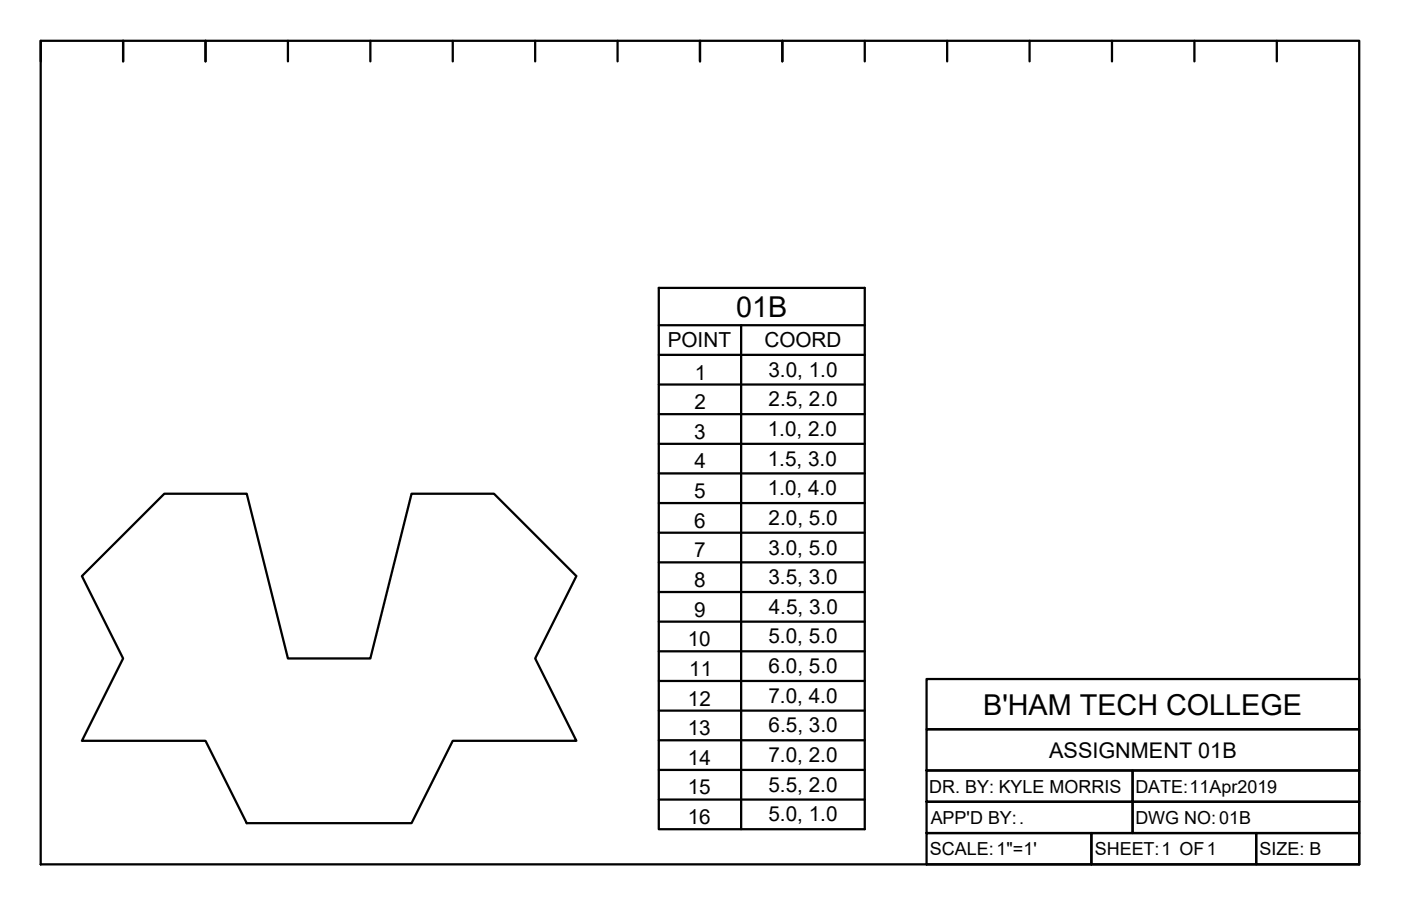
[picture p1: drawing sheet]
<svg xmlns="http://www.w3.org/2000/svg" width="432mm" height="279mm" viewBox="0 0 432 279" stroke-linecap="round" stroke-linejoin="round" font-family="sans-serif">
<!-- layer: Shape -->
<g fill="none" stroke="#000" stroke-width=".7">
<path d="M203 88.8h63.5v166.9h-63.5zM203 100.3h63.5M203 109.4h63.5M203 118.6h63.5M228.4 100.3v155.4M203 127.7h63.5M203 136.9h63.5M203 146h63.5M203 155.1h63.5M25.2 177.7l25.4-25.4h25.4l12.7 50.8h25.4l12.7-50.8h25.4l25.4 25.4-12.7 25.4 12.7 25.4h-38.1l-12.7 25.4h-50.8l-12.7-25.4h-38.1l12.7-25.4zM203 164.3h63.5M203 173.4h63.5"/>
<path d="M203 182.6h63.5M203 191.7h63.5M203 200.9h63.5M203 210h63.5M203 219.1h63.5M203 228.3h63.5M203 237.4h63.5M203 246.6h63.5"/>
</g>
<!-- layer: TitleBox -->
<g fill="none" stroke="#000" stroke-width=".7">
<path d="M12.5 12.6h406.4v254h-406.4zM12.5 12.6v6.3M37.9 12.6v6.3M63.3 12.6v6.3M88.7 12.6v6.3M114.1 12.6v6.3M139.5 12.6v6.3M164.9 12.6v6.3M190.3 12.6v6.3M215.7 12.6v6.3M241.1 12.6v6.3M266.5 12.6v6.3"/>
<path d="M291.9 12.6v6.3M317.3 12.6v6.3M342.7 12.6v6.3M368.1 12.6v6.3M393.5 12.6v6.3M285.6 209.4h133.3v15.5h-133.3zM285.6 237.6h63.5v9.7h-63.5zM285.6 224.9h133.3v12.7h-133.3zM349.1 237.6h69.8v9.7h-69.8zM285.6 256.9h50.8v9.7h-50.8zM285.6 247.3h63.5v9.6h-63.5zM336.4 256.9h50.8v9.7h-50.8z"/>
<path d="M349.1 247.3h69.8v9.6h-69.8zM387.2 256.9h31.7v9.7h-31.7z"/>
</g>
<g font-size="8.9">
<text x="226.9" y="97.7">01B</text>
<text x="303" y="220.4">B'HAM TECH COLLEGE</text>
</g>
<text font-size="6.7" x="323.4" y="233.6">ASSIGNMENT 01B</text>
<g font-size="6.4">
<text x="205.8" y="107.2">POINT</text>
<text x="235.6" y="107.2">COORD</text>
<text x="214.2" y="117.1">1</text>
<text x="236.8" y="116.1">3.0, 1.0</text>
<text x="236.9" y="125.3">2.5, 2.0</text>
<text x="214" y="126.2">2</text>
<text x="214" y="135.3">3</text>
<text x="236.6" y="134.4">1.0, 2.0</text>
<text x="236.6" y="143.6">1.5, 3.0</text>
<text x="214.1" y="144.5">4</text>
<text x="213.9" y="153.6">5</text>
<text x="236.6" y="152.7">1.0, 4.0</text>
<text x="236.9" y="161.9">2.0, 5.0</text>
<text x="214" y="162.7">6</text>
<text x="213.9" y="171.9">7</text>
<text x="236.8" y="171">3.0, 5.0</text>
<text x="214" y="181">8</text>
<text x="236.8" y="180.2">3.5, 3.0</text>
<text x="214" y="190.1">9</text>
<text x="236.9" y="189.3">4.5, 3.0</text>
<text x="212" y="199.3">10</text>
<text x="236.8" y="198.4">5.0, 5.0</text>
<text x="212.4" y="208.5">11</text>
<text x="236.9" y="207.6">6.0, 5.0</text>
<text x="212" y="217.6">12</text>
<text x="236.8" y="216.7">7.0, 4.0</text>
<text x="212" y="226.7">13</text>
<text x="236.9" y="225.9">6.5, 3.0</text>
<text x="212" y="235.9">14</text>
<text x="236.8" y="235">7.0, 2.0</text>
<text x="212" y="245">15</text>
<text x="236.8" y="244.2">5.5, 2.0</text>
<text x="212" y="254.1">16</text>
<text x="236.8" y="253.3">5.0, 1.0</text>
</g>
<g font-size="5.5">
<text x="286.4" y="244.5">DR. BY: KYLE MORRIS</text>
<text x="349.9" y="244.5">DATE:11Apr2019</text>
<text x="286.8" y="254.1">APP'D BY:.</text>
<text x="349.9" y="254">DWG NO:01B</text>
<text x="286.6" y="263.7">SCALE:1&quot;=1'</text>
<text x="337.4" y="263.7">SHEET:1 OF1</text>
<text x="388.2" y="263.7">SIZE: B</text>
</g>
</svg>
